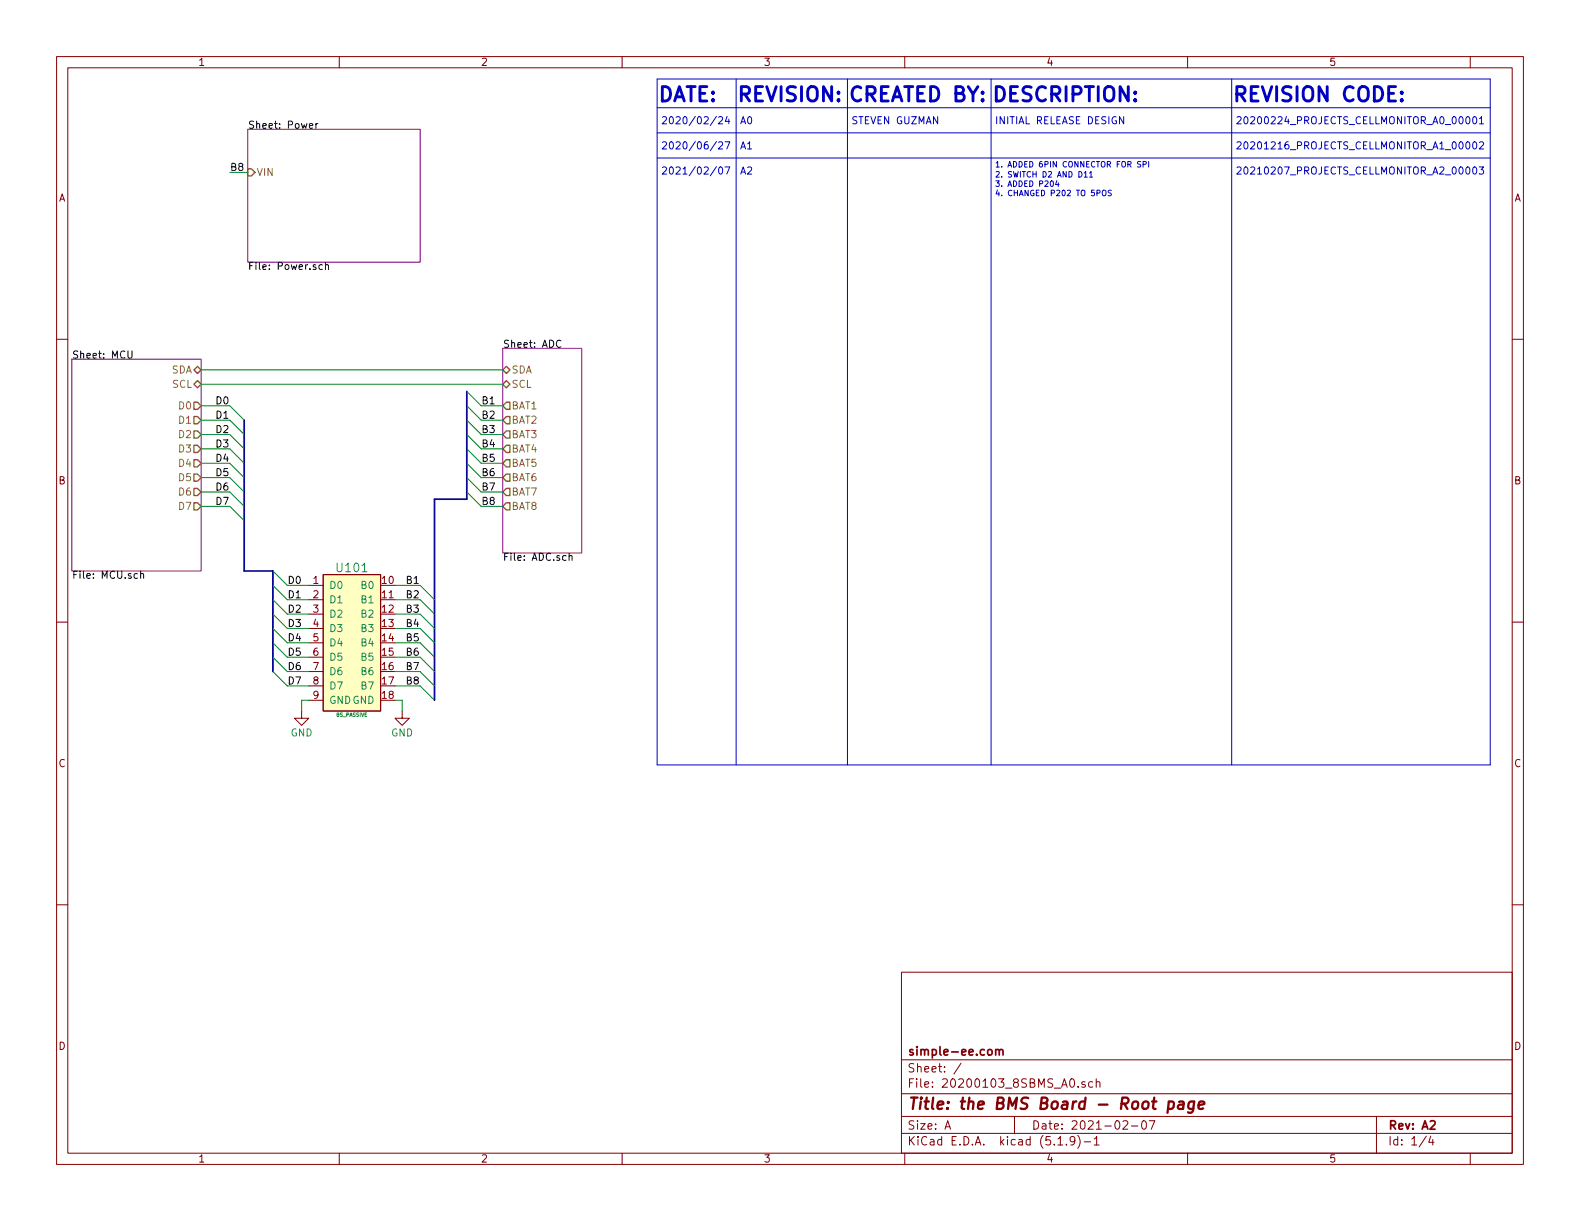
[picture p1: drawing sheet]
<svg xmlns="http://www.w3.org/2000/svg" width="279mm" height="216mm" viewBox="0 0 279 216" stroke-linecap="round" stroke-linejoin="round" font-family="sans-serif">
<g fill="none" stroke="#840000" stroke-width=".18">
<path d="M10 10h259.4v195.9h-259.4zM12 12h255.4v191.9h-255.4zM60 10v2M110 10v2M160 10v2M210 10v2M260 10v2M10 60h2M267.4 60h2M10 110h2M54.6 103.5h2.5M54.6 106h2.5"/>
<path d="M54.6 108.6h2.5M54.6 111.1h2.5M54.6 113.7h2.5M54.6 116.2h2.5M54.6 118.7h2.5M57.1 101.6h10.2v24.1h-10.2zM267.4 110h2M53.3 125.7v1.3h1.3l-1.3 1.3-1.2-1.3h1.2M54.6 121.3h2.5M54.6 123.8h2.5M71.1 125.7v1.3h1.3l-1.3 1.3-1.3-1.3h1.3M10 160h2"/>
<path d="M267.4 160h2M159.4 171.9h108v32h-108zM159.4 197.4h108M159.4 193.4h108M159.4 187.4h108M167.1 199.7l.5-1.5 .5 1.5M167.2 199.2h.8M170 188l-1.3 1.9M179.4 197.4v3M190.7 192.1v.2M191.9 191.3a.37 .37 0 0 0-.6 .2l.1 .2 .5 .1v.2l-.2 .3-.4-.1M193.2 191.3h-.4l-.3 .2 .1 .6 .2 .2 .4-.1"/>
<path d="M193.9 191.4v-.1a.37 .37 0 0 1 .6 .2v.8M193.9 190.8v1.5M198.6 198.3l.2-.1h.4l.2 .4-.9 1.1h.9M200.1 199.1h1.1M202 198.3l.4-.1a.94 .94 0 0 1 0 1.5 .82 .82 0 0 1-.4-1.4zM203.2 198.2h1l-.6 1.5M243.4 197.4v6.5M60 203.9v2M110 203.9v2M159.4 200.4h108M160 203.9v2M187.1 202.5h.8"/>
<path d="M188.6 202.3v.2M190.1 201.6l-.1 .2a.48 .48 0 0 1-.6 0l-.2-.2 .2-.6a.48 .48 0 0 1 .6 .1 1.27 1.27 0 0 1-.2 1.3l-.4 .1M190.6 200.8a1.71 1.71 0 0 1 0 2.2M191.7 201.9h1.2M193.5 201.4l.4-.4v1.5M193.5 202.5h.9M210 203.9v2M252.2 200.9l-1.2 1.9M253 200.9l-.3 1.1h.9M253.4 201.5v1M260 203.9v2"/>
</g>
<path d="M206.7 194.8a.68 .68 0 0 1 .8 .1v.8a.66 .66 0 0 1-.9 .3M206.7 194.8l-.2 2M208.5 194.8h.8v.2l-.1 1.1M209.3 195.2l-.7 .1a.4 .4 0 0 0-.3 .4 .4 .4 0 0 0 .2 .4l.7-.1M211.2 194.8l-.2 1.6a.58 .58 0 0 1-.9 .3M211.2 194.8a.68 .68 0 0 0-1 .3l-.1 .6 .2 .3 .1 .1 .6-.1M212 195.4l1-.2-.1-.4h-.6l-.3 .2v1l.2 .1 .6-.1" fill="none" stroke="#840000" stroke-width=".41"/>
<path d="M176.1 185.7l.2-.1h.3l.1 1M176.1 185.6v1M176.7 185.8a.36 .36 0 0 1 .3-.2 .36 .36 0 0 1 .4 .2v.8" fill="none" stroke="#840000" stroke-width=".3"/>
<path d="M43.8 22.9h30.5v23.5h-30.5zM12.7 63.5h22.9v37.5h-22.9zM88.9 61.6h14v36.2h-14z" fill="none" stroke="#840084" stroke-width=".18"/>
<path d="M54.7 22.3l.6-.2-.1-.2-.3-.1-.2 .2 .1 .6h.4M55.9 21.8v.9M56.2 21.8l-.3 .3M57 46.9l-.4-.1-.2 .2 .1 .6h.5M57.6 46.9l.1-.1 .3 .1 .1 .8M57.6 46.4v1.3M22.6 62.1v1l.3 .2h.2l.2-.2v-1M99.2 60.3a.6 .6 0 0 0-.9 .4 .6 .6 0 0 0 .6 .7l.3-.1M100.6 98.4l.2-.2 .3 .1 .1 .8M100.6 97.8v1.3M24.9 101.5l.1-.1 .3 .1 .1 .8M24.9 101v1.3" fill="none" stroke="#000" stroke-width=".18"/>
<g fill="none" stroke="#848400" stroke-width=".25">
<path d="M43.8 29.8h.6l.7 .7-.7 .6h-.6zM34.3 65.4l.6-.6 .7 .6-.7 .6zM34.3 67.9l.6-.6 .7 .6-.7 .7zM34.3 71.1h.6l.7 .7-.7 .6h-.6zM34.3 73.7h.6l.7 .6-.7 .6h-.6zM34.3 76.2h.6l.7 .6-.7 .7h-.6zM34.3 78.7h.6l.7 .7-.7 .6h-.6zM88.9 65.4l.6-.6 .7 .6-.7 .6zM88.9 67.9l.6-.6 .7 .6-.7 .7zM88.9 71.8l.6-.7h.7v1.3h-.7zM88.9 76.8l.6-.6h.7v1.3h-.7zM89.5 73.7h.7v1.2h-.7l-.6-.6z"/>
<path d="M89.5 78.7h.7v1.3h-.7l-.6-.6zM34.3 81.3h.6l.7 .6-.7 .7h-.6zM34.3 83.8h.6l.7 .7-.7 .6h-.6zM34.3 86.4h.6l.7 .6-.7 .6h-.6zM34.3 88.9h.6l.7 .6-.7 .7h-.6zM88.9 81.9l.6-.6h.7v1.3h-.7zM89.5 83.8h.7v1.3h-.7l-.6-.6zM89.5 86.4h.7v1.2h-.7l-.6-.6zM89.5 88.9h.7v1.3h-.7l-.6-.7z"/>
</g>
<path d="M57.1 101.6h10.2v24.1h-10.2z" fill="#ffffc2" stroke="#ffffc2" stroke-width=".18"/>
<g fill="none" stroke="#0000c2" stroke-width=".18">
<path d="M116.2 14h147.3v121.3h-147.3zM116.2 19.1h147.3M130.2 14v121.3M149.9 14v121.3M175.3 14v121.3M217.8 14v121.3M116.2 27.9h147.3M116.2 23.5h147.3M126.7 20.6l-1.1 1.6M126.7 29.5l-1.1 1.6M126.7 25l-1.1 1.6M127.1 20.8l.5-.2 .2 .4-.1 .2-.7 .7h.8"/>
<path d="M127.1 25.2l.5-.1 .2 .3-.1 .2-.7 .7h.8M127.2 29.6l.2-.1a.67 .67 0 0 1 .4 .6 .67 .67 0 0 1-.4 .7l-.2-.1-.1-.4zM128.2 29.5h.9l-.6 1.3M128.2 25.1h.9l-.6 1.2M128.6 20.6l-.3 .9h.8M128.9 21.1v.8M186.9 31.9l-.2 .7h.6M187.1 32.3v.7M191.7 30.6l.3-.3v1M191.7 31.3h.6M192.7 30.6l.2-.3v1M192.7 31.3h.5"/>
<path d="M195 33.8l.1-.2 .4 .2 .1 .5-.1 .3h-.4l-.1-.1zM196.5 33.7h-.5v.3l.4 .2 .1 .2-.2 .2h-.3M198.7 20.6v1.3l-.7-1.3v1.3M201.7 28.6h-.5v.3a.38 .38 0 0 1 .4 .2 .38 .38 0 0 1 0 .4h-.5M202.1 29.1l.5-.1 .1-.4-.6-.1v1M203.1 28.5v1M259.3 20.8l.2-.2a.69 .69 0 0 1 .4 .7 .69 .69 0 0 1-.4 .6l-.2-.2-.1-.3zM260.5 29.6l.2-.1a.67 .67 0 0 1 .5 .6 .67 .67 0 0 1-.5 .7l-.2-.1-.1-.4zM260.5 25.2l.2-.1a.67 .67 0 0 1 .5 .6 .67 .67 0 0 1-.5 .6l-.2-.1-.1-.3zM260.5 20.8l.2-.2a.67 .67 0 0 1 .5 .7 .67 .67 0 0 1-.5 .6l-.2-.1-.1-.4zM261.6 29.5h.8l-.5 .5 .4 .1 .1 .5-.3 .2-.5-.1M261.6 25.2l.5-.1 .3 .3-.8 .9h.8"/>
<path d="M261.6 21l.4-.4v1.3M261.6 21.9h.8"/>
</g>
<path d="M43.2 74.3v26.7h5.1v17.7M82.5 69.2v19.1h-5.7v35.5" fill="none" stroke="#000084" stroke-width=".3"/>
<g fill="none" stroke="#008400" stroke-width=".18">
<path d="M40.6 30.5h3.2M35.6 79.4h5l2.6 2.5M35.6 76.8h5l2.6 2.6M35.6 74.3h5l2.6 2.5M35.6 71.8h5l2.6 2.5M35.6 65.4h53.3M35.6 67.9h53.3M82.5 79.4l2.6 2.5h3.8M82.5 76.8l2.6 2.6h3.8M82.5 74.3l2.6 2.5h3.8M82.5 71.8l2.6 2.5h3.8M82.5 69.2l2.6 2.6h3.8"/>
<path d="M35.6 89.5h5l2.6 2.6M35.6 87h5l2.6 2.5M35.6 84.5h5l2.6 2.5M35.6 81.9h5l2.6 2.6M82.5 87l2.6 2.5h3.8M82.5 84.5l2.6 2.5h3.8M82.5 81.9l2.6 2.6h3.8M48.3 101l2.5 2.5h3.8M48.3 103.5l2.5 2.5h3.8M48.3 106l2.5 2.6h3.8M48.3 108.6l2.5 2.5h3.8M48.3 111.1l2.5 2.6h3.8"/>
<path d="M48.3 113.7l2.5 2.5h3.8M48.3 118.7l2.5 2.6h3.8M48.3 116.2l2.5 2.5h3.8M69.8 103.5h4.5l2.5 2.5M69.8 106h4.5l2.5 2.6M69.8 108.6h4.5l2.5 2.5M69.8 111.1h4.5l2.5 2.6M69.8 113.7h4.5l2.5 2.5M69.8 116.2h4.5l2.5 2.5M69.8 118.7h4.5l2.5 2.6M54.6 123.8h-1.3v1.9M69.8 123.8h1.3v1.9"/>
<path d="M69.8 121.3h4.5l2.5 2.5"/>
</g>
<g font-size="3.5" fill="#0000c2">
<text x="116.2" y="18">DATE:</text>
<text x="130.2" y="18">REVISION: CREATED BY: DESCRIPTION:</text>
<text x="217.8" y="18">REVISION CODE:</text>
</g>
<text font-size="2.8" fill="#840000" x="160.4" y="196.2">Title: the BMS Board - Root page</text>
<text font-size="2.1" fill="#008484" x="59.7" y="101.2">U101</text>
<g font-size="2.1" fill="#840000">
<text x="160.4" y="189.6">Sheet: /</text>
<text x="160.4" y="186.6">simple-ee.com</text>
<text x="160.4" y="192.3">File: 20200103_8SBMS_A0.sch</text>
<text x="160.4" y="202.5">KiCad E.D.A. kicad (5.1.9)-1</text>
<text x="160.4" y="199.7">Size: A</text>
<text x="182.4" y="199.7">Date: 2021-02-07</text>
<text x="245.4" y="199.7">Rev: A2</text>
<text x="245.4" y="202.5">Id: 1/4</text>
</g>
<g font-size="1.8" fill="#840000">
<text x="35" y="11.6">1</text>
<text x="85" y="11.6">2</text>
<text x="135" y="11.6">3</text>
<text x="185" y="11.6">4</text>
<text x="235" y="11.6">5</text>
<text x="10.4" y="35.6">A</text>
<text x="267.8" y="35.6">A</text>
<text x="10.4" y="85.6">B</text>
<text x="267.8" y="85.6">B</text>
<text x="55.4" y="103.3">1</text>
<text x="55.4" y="105.8">2</text>
<text x="67.6" y="103.3">10</text>
<text x="67.6" y="105.8">11</text>
<text x="55.4" y="108.3">3</text>
<text x="55.4" y="110.9">4</text>
<text x="55.4" y="113.4">5</text>
<text x="67.6" y="108.3">12</text>
<text x="67.6" y="110.9">13</text>
<text x="67.6" y="113.4">14</text>
<text x="55.4" y="116">6</text>
<text x="55.4" y="118.5">7</text>
<text x="67.6" y="116">15</text>
<text x="67.6" y="118.5">16</text>
<text x="55.4" y="121">8</text>
<text x="55.4" y="123.6">9</text>
<text x="67.6" y="121">17</text>
<text x="67.6" y="123.6">18</text>
<text x="10.4" y="135.6">C</text>
<text x="267.8" y="135.6">C</text>
<text x="10.4" y="185.6">D</text>
<text x="267.8" y="185.6">D</text>
<text x="35" y="205.5">1</text>
<text x="85" y="205.5">2</text>
<text x="135" y="205.5">3</text>
<text x="185" y="205.5">4</text>
<text x="235" y="205.5">5</text>
</g>
<g font-size="1.8">
<text x="43.8" y="22.8">Sheet: Power</text>
<text x="40.6" y="30.2">B8</text>
<text x="43.8" y="47.7">File: Power.sch</text>
<text x="12.7" y="63.4">Sheet: MCU</text>
<text x="88.9" y="61.5">Sheet: ADC</text>
<text x="38.4" y="71.5">D0</text>
<text x="85.1" y="71.5">B1</text>
<text x="38.4" y="76.6">D2</text>
<text x="38.4" y="74">D1</text>
<text x="85.1" y="74">B2</text>
<text x="85.1" y="76.6">B3</text>
<text x="38.4" y="81.7">D4</text>
<text x="38.4" y="79.1">D3</text>
<text x="85.1" y="79.1">B4</text>
<text x="85.1" y="81.7">B5</text>
<text x="38.4" y="84.2">D5</text>
<text x="38.4" y="86.7">D6</text>
<text x="38.4" y="89.3">D7</text>
<text x="85.1" y="84.2">B6</text>
<text x="85.1" y="89.3">B8</text>
<text x="85.1" y="86.7">B7</text>
<text x="88.9" y="99.2">File: ADC.sch</text>
<text x="12.7" y="102.3">File: MCU.sch</text>
<text x="50.8" y="105.8">D1</text>
<text x="50.8" y="103.3">D0</text>
<text x="72" y="105.8">B2</text>
<text x="72" y="103.3">B1</text>
<text x="50.8" y="108.3">D2</text>
<text x="50.8" y="110.9">D3</text>
<text x="50.8" y="113.4">D4</text>
<text x="72" y="113.4">B5</text>
<text x="72" y="110.9">B4</text>
<text x="72" y="108.3">B3</text>
<text x="50.8" y="116">D5</text>
<text x="50.8" y="118.5">D6</text>
<text x="72" y="118.5">B7</text>
<text x="72" y="116">B6</text>
<text x="50.8" y="121">D7</text>
<text x="72" y="121">B8</text>
</g>
<g font-size="1.8" fill="#0000c2">
<text x="116.8" y="22">2020/02/24</text>
<text x="130.8" y="22">A0</text>
<text x="150.5" y="22">STEVEN GUZMAN</text>
<text x="175.9" y="22">INITIAL RELEASE DESIGN</text>
<text x="218.4" y="22">20200224_PROJECTS_CELLMONITOR_A0_00001</text>
<text x="116.8" y="26.4">2020/06/27</text>
<text x="130.8" y="26.4">A1</text>
<text x="218.4" y="26.4">20201216_PROJECTS_CELLMONITOR_A1_00002</text>
<text x="116.8" y="30.9">2021/02/07</text>
<text x="130.8" y="30.9">A2</text>
<text x="218.4" y="30.9">20210207_PROJECTS_CELLMONITOR_A2_00003</text>
</g>
<g font-size="1.8" fill="#848400">
<text x="45.3" y="31.1">VIN</text>
<text x="30.3" y="66">SDA</text>
<text x="30.5" y="68.6">SCL</text>
<text x="90.4" y="66">SDA</text>
<text x="90.4" y="68.6">SCL</text>
<text x="31.8" y="72.4">D0</text>
<text x="31.8" y="74.9">D1</text>
<text x="31.8" y="77.5">D2</text>
<text x="90.4" y="72.4">BAT1</text>
<text x="90.4" y="74.9">BAT2</text>
<text x="90.4" y="77.5">BAT3</text>
<text x="31.8" y="80">D3</text>
<text x="31.8" y="82.5">D4</text>
<text x="90.4" y="80">BAT4</text>
<text x="90.4" y="82.5">BAT5</text>
<text x="31.8" y="85.1">D5</text>
<text x="31.8" y="87.6">D6</text>
<text x="90.4" y="85.1">BAT6</text>
<text x="90.4" y="87.6">BAT7</text>
<text x="31.8" y="90.2">D7</text>
<text x="90.4" y="90.2">BAT8</text>
</g>
<g font-size="1.8" fill="#008484">
<text x="58.2" y="104.1">D0</text>
<text x="58.2" y="106.7">D1</text>
<text x="64" y="104.1">B0</text>
<text x="64" y="106.7">B1</text>
<text x="58.2" y="109.2">D2</text>
<text x="58.2" y="111.8">D3</text>
<text x="64" y="109.2">B2</text>
<text x="64" y="111.8">B3</text>
<text x="58.2" y="114.3">D4</text>
<text x="58.2" y="116.8">D5</text>
<text x="58.2" y="119.4">D6</text>
<text x="64" y="114.3">B4</text>
<text x="64" y="116.8">B5</text>
<text x="64" y="119.4">B6</text>
<text x="58.2" y="121.9">D7</text>
<text x="58.2" y="124.5">GNDGND</text>
<text x="64" y="121.9">B7</text>
<text x="51.4" y="130.2">GND</text>
<text x="69.2" y="130.2">GND</text>
</g>
<g font-size="1.4" fill="#0000c2">
<text x="175.9" y="29.6">1. ADDED 6PIN CONNECTOR FOR SPI</text>
<text x="175.9" y="31.4">2. SWITCH D2 AND D11</text>
<text x="175.9" y="33">3. ADDED P204</text>
<text x="175.9" y="34.7">4. CHANGED P202 TO 5POS</text>
</g>
<text font-size=".9" fill="#008484" x="59.5" y="126.7">8S_PASSIVE</text>
</svg>
